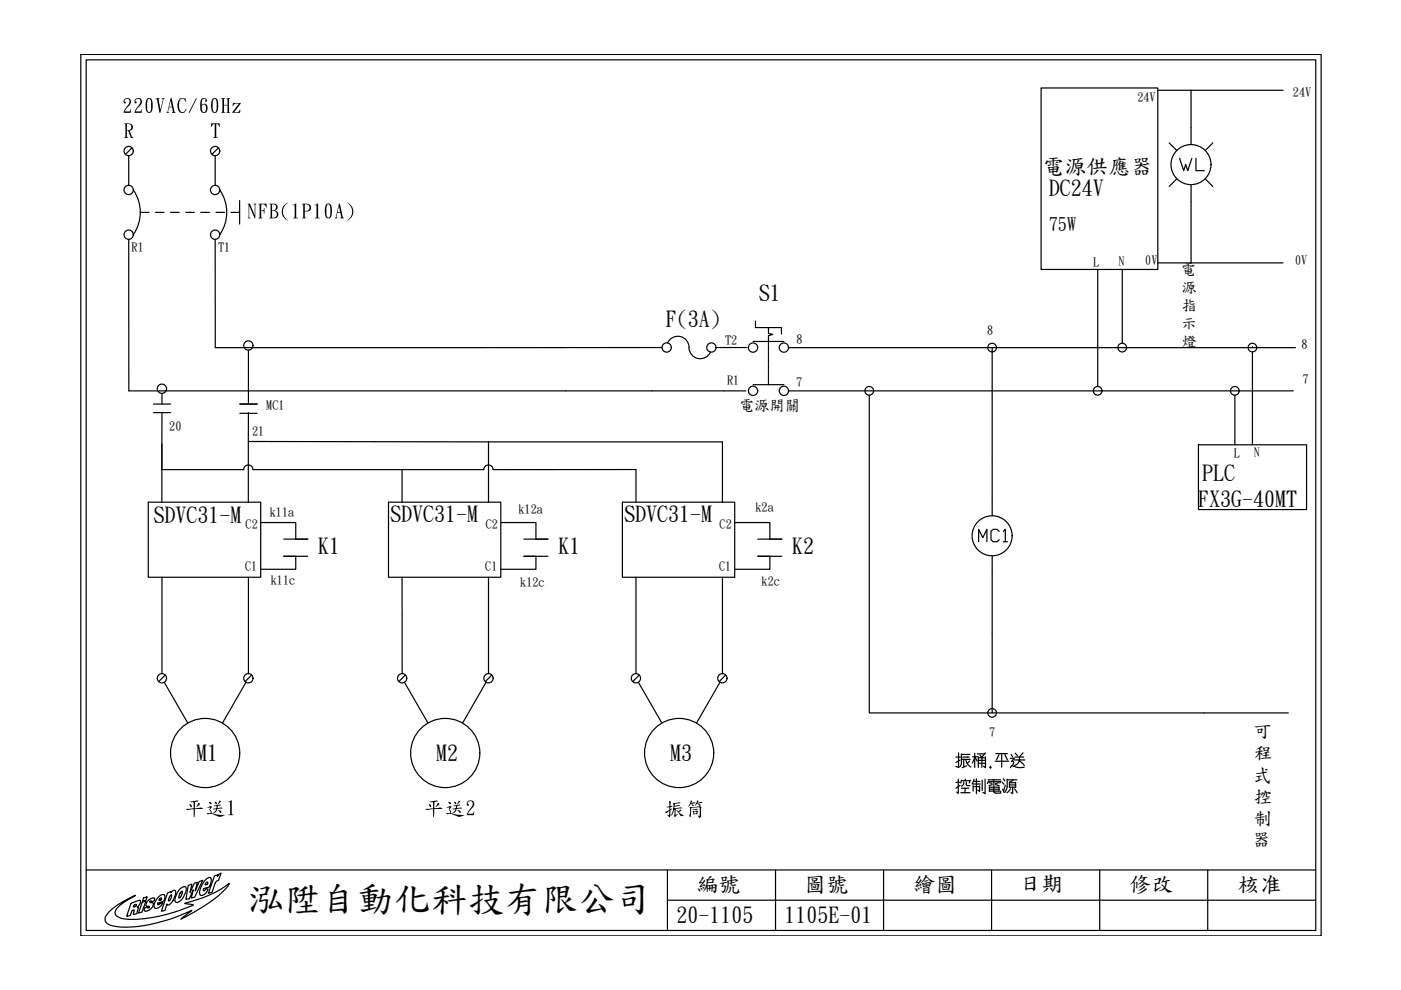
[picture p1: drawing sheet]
<svg xmlns="http://www.w3.org/2000/svg" width="297mm" height="210mm" viewBox="0 0 297 210" stroke-linecap="round" stroke-linejoin="round" font-family="sans-serif">
<path d="M17.1 11.5h263v186.9h-263zM18.3 12.7h260.7v184.6h-260.7zM18.3 184.5h260.7M141.5 184.5v12.8M141.5 190.9h137.5M164.4 184.5v12.8M187.3 184.5v12.8M210.2 184.5v12.8M233.2 184.5v12.8M256.1 184.5v12.8" fill="none" stroke="#000" stroke-width=".25"/>
<g fill="none" stroke="#000" stroke-width=".25">
<path d="M23.3 193.1l2-1.5 3.4-1.8-2.1 1.3-1.6 1.3-.6 .9v.5l.3 .4 1.2 .6 1.5 .1 3.2-.1 3.1-.5 3.4-.9 3.7-1.4 .2-.1-1.8-.4 4.5-1.4 2.6-1.2 2.3-1.6-.9 1.3-2.7 2.3-2.8 1.9-3.8 2.1 2.3-1.9-4.3 1.8-4.7 1.3-3.7 .4h-3.1l-1.7-.4-.8-.7-.1-.9zM27.8 191.5l1.7-.6 .3 .2-.1 .5-.6 .7 .2 .3-.3 1.1-.7 .2 .2-.9h-.3l-.3 .2-.2 .8-.8 .3zM28.4 191.9l.5-.1-.1 .3-.5 .2zM30.1 191.3l.9-.3-.9 2.4-.7 .2zM30.4 190.4l.8-.3-.2 .7-.8 .3zM31.4 190.9l1.2-.5 .2 .1-.1 .5a.36 .36 0 0 1-.6 .1l-.3 .2 .6 .1 .1 .2-.2 .7-.6 .6-.9 .3-.2-.2v-.5l.6-.2 .2 .2 .3-.2-.8-.3 .2-.7zM31.8 191.1h.1M33.4 191.7h.1M33.6 190.1l.7-.4h.5l.2 .2-.2 .9-.2 .3-1.1 .4-.1 .3h.2l.4-.3 .5-.1-.6 .9-.9 .3-.3-.3v-.7zM33.9 190.5l.3-.1v.3l-.5 .2zM35.5 189.3l.7-.3v.2l.4-.3 .4-.1a1.64 1.64 0 0 1-.2 1.8l-.9 1.2-.4 .1-.1-.2-.4 1.3-.8 .2zM36.1 189.9l.3-.1v.4l-.3 .6-.3 .2v-.4z"/>
<path d="M38 188.6l1-.6h.3l.2 .3-.1 .7-.7 1.5-.8 .7-.4 .2-.4-.3v-.6l.4-1zM38.4 189l.3 .1-.1 .5-.3 .6-.4 .2 .1-.8zM39.9 187.7l.8-.2-.4 1.7 .9-2 .6-.1-.4 1.8 .9-2 .7-.3-1.7 3.6-.7 .2 .4-1.7-.9 1.8-.7 .2zM43.6 186.5l.9-.5 .3 .2v.3l-.4 1.6-1.2 .3-.1 .4 .2 .1 .3-.3a.28 .28 0 0 1 .5-.1 .28 .28 0 0 1-.2 .5l-.9 .8-.6-.1-.1-.7 .3-.9zM43.7 187.2l.4-.2-.1 .4-.5 .2zM45.5 185.7l.7-.2-.1 .4 .2-.4 .6-.4-.7 1.6a.91 .91 0 0 0-.7 .9l-.5 1.6-.8 .2z"/>
</g>
<g fill="none" stroke="#000" stroke-width=".25">
<path d="M27.3 33v6.3M45.6 33v6.3M27.3 50.8h.1M45.6 50.8h.1M50.8 42.5v5M52.7 74.2v11.5M138.4 73.7h-37.4M153.8 73.7h4.6M167.2 73.7h107.4M210.4 73.7v24.1M32.5 85.7h3.7M32.5 87.5h3.7"/>
<path d="M34.3 83.4v2.3M34.3 87.5v12.1h17.4M50.8 85.7h3.7M50.8 87.6h3.7M52.6 93.6l100.6 .1M52.7 87.5l-.1 6.7M53.6 99.6h49M119.9 82.9h38.2M134.8 99.6h-30.3M167.2 82.9h107M184.3 83.8v67.4h88.8M261.8 83.8v10.5"/>
<path d="M31.4 106.5h23.9v15.9h-23.9zM55.3 110.8h7.4v3.5M60.2 114.3h5.1M60.2 117.9h5.1M62.7 117.9v2.8h-7.4M82.4 106.5h23.8v15.9h-23.8zM106.2 110.8h7.4v3.5M111.1 114.3h5.1M111.1 117.9h5.1M113.6 117.9v2.8h-7.4M132 106.5h23.8v15.9h-23.8zM155.8 110.8h7.4v3.5"/>
<path d="M160.7 114.3h5.1M160.7 117.9h5.1M163.2 117.9v2.8h-7.4M210.4 134.4v16.8M203.2 159.6v3.1l-.5-.2M203.8 159.8v1.1a1.7 1.7 0 0 1-.4 1.7M203.8 160h1.8M206.7 159.7v3M207.2 159.8h1.7M208.9 159.6l-.8 1M211.1 159.8h2.5M211.8 160l-.5 1.1"/>
<path d="M212.4 159.8v2.9M213 160l.6 1.1M214.4 160l.3 .5M215.3 159.7l.4 .5M216.9 159.6l-.8 .9a1.51 1.51 0 0 1-1 1.8M202.7 160.5h1M202.7 165.9h.9M203.2 165.2v3l-.4-.3M203.6 161.1l-.9 .6M203.6 166.5l-.9 .6M203.7 168.1h1.9M203.8 165.5h1.8"/>
<path d="M203.8 167.1h1.6M203.8 165.4l-.1 .6M203.9 161h1.8M204.1 160.5h1.4M204.3 161v1.6M204.3 165.8a.81 .81 0 0 1-.5 .9M204.6 167.1v1M204.7 165.2v.3M204.8 161.1l.2 .7 .8 .8M204.9 165.8l.1 .7 .6 .1M204.9 162.4l-.9 .4M205.6 161.3l-.5 .5"/>
<path d="M205.7 165.4l-.2 .6M206.2 160.5h1M206.3 166.2h1.5M206.3 166.6v1.1M206.3 166.8h1.4M206.4 165.7h1.4M206.5 165.2l-.4 1M206.7 160.7l-.5 1.1M206.7 160.6l.4 .7M207 165.1v3.2M207.4 160.7h1.5M207.4 160.5v2.2"/>
<path d="M207.4 161.8h1.5M207.4 161.2h1.5M207.7 166.6v1.2l-.4-.3M207.8 160.1l.4 .5v2.1M208.2 165.4v2.2M208.9 165.2v3.1l-.5-.3M208.9 160.5v2.3l-.4-.4M209.5 165.3h2.6M209.6 165.7h2.6M209.6 165.6l-.3 .5M209.8 166.9h2M209.8 167.7h2"/>
<path d="M209.8 167.3h2M209.8 166.8v1M209.8 166l.5 .1M209.8 162.7l.2-.2 .1 .2-.1 .2zM210.4 166.4l-.7 .2M210.7 165.3v2.6M211 161.4h2.9M211.1 166.4l.7 .2M211.7 166l-.6 .1M211.8 166.8v1M212.2 167.7v.5h-1.1l-.4-.4M212.2 165.6l-.2 .4"/>
<path d="M212.5 165.9l.4 .4M212.6 167.3l.2 .7M212.7 165.1l.3 .5M213.1 166.5l-.3 1.2M213.5 165.2v1.9l-.5 .9M213.5 165.3h2.1M214 166.4h1.3M214 166.9h1.3M214 165.8v1.2M214.2 160.8h.8M214.2 167.2l-.7 .9M214.5 161.4h.3a1.3 1.3 0 0 1-.6 1.4"/>
<path d="M214.6 162.3a3.3 3.3 0 0 0 2.6 .3M214.7 166.9v1.4l-.3-.3M214.8 165.5l-.8 .4M215 161.1h2.2M215 160.6l-.6 .9M215.1 167.3l.6 .8M215.3 160.5h1.7M215.3 165.9l-1.3 .1M215.3 166v1M216.1 161.3l1.1 1"/>
<circle cx="265.5" cy="73.7" r=".92"/>
<circle cx="261.8" cy="82.9" r=".92"/>
</g>
<!-- layer: 0 -->
<g fill="none" stroke="#000" stroke-width=".25">
<path d="M220.7 18.7h24.8v38.4h-24.8zM245.5 19.1h26.5M252.5 19.1v11.6M28 31.4l-1.4 1.3M46.3 31.4l-1.4 1.3M247.9 30.3l1.6 1.6M249.5 37.9l-1.6 1.6M252.5 39.2v16.5M255.5 37.9l1.6 1.6M257.1 30.3l-1.6 1.6M27.3 50.8v32.1h92.6M28.3 40.3a8.3 8.3 0 0 1 0 9.5"/>
<path d="M29.8 45h1.8M33 45h1.8M36.2 45h1.8M39.4 45h1.8M42.6 45h1.8M45.6 50.8v22.9h55.4M45.8 45h1.8M46.6 40.3a8.3 8.3 0 0 1 0 9.5M49 45h1.8M232.7 57.1v24.8M237.9 57.1v15.7M245.5 55.7h26.5"/>
<path d="M138.4 73.7h2M141.5 72.7a2.44 2.44 0 0 1 3-1.3 2.44 2.44 0 0 1 1.6 2.8 2.38 2.38 0 0 0 2.1 1.8 2.38 2.38 0 0 0 2.4-1.4M151.8 73.7h2M160.2 68.1v1.4h5.5v1.3M162.9 70.7l1 .2-1 .3M265.5 73.7h.1M265.5 74.6v19.7M34.3 94.2v12.3M51.7 99.6a.98 .98 0 0 1 .9-1 .98 .98 0 0 1 1 1M52.6 94.2v12.3M85.2 99.6v6.9M102.6 99.6a.98 .98 0 0 1 1-1 .98 .98 0 0 1 .9 1"/>
<path d="M103.6 93.7v12.8M134.8 99.6v6.9M153.2 93.7v12.8M210.4 97.8v11.6M254.1 94.3h22.9v13.7h-22.9zM210.4 117.8v16.6M34.3 122.4v20.4M52.7 122.4v20.4M85.2 122.4l.1 20.4M103.6 122.4v20.4M134.8 122.4v20.4M153.2 122.4v20.4"/>
<path d="M34.8 144.7l5 8.6M35 143.1l-1.4 1.4M52.2 144.6l-5 8.7M53.4 143.1l-1.4 1.4M85.8 144.7l4.9 8.6M85.9 143.1l-1.3 1.4M103.1 144.6l-5 8.7M104.3 143.1l-1.4 1.4M135.3 144.7l5 8.6M135.5 143.1l-1.3 1.4M152.7 144.6l-5 8.7M153.9 143.1l-1.4 1.4"/>
<circle cx="27.3" cy="32" r=".98"/>
<circle cx="45.6" cy="32" r=".98"/>
<circle cx="252.5" cy="34.9" r="4.2"/>
<circle cx="27.3" cy="40.3" r=".98"/>
<circle cx="27.3" cy="49.8" r=".98"/>
<circle cx="45.6" cy="49.8" r=".98"/>
<circle cx="45.6" cy="40.3" r=".98"/>
<circle cx="52.7" cy="73.3" r=".98"/>
<circle cx="141.3" cy="73.7" r=".98"/>
<circle cx="150.8" cy="73.7" r=".98"/>
<circle cx="210.4" cy="73.7" r=".92"/>
<circle cx="237.9" cy="73.7" r=".92"/>
<circle cx="34.3" cy="82.4" r=".98"/>
<circle cx="184.3" cy="82.9" r=".92"/>
<circle cx="232.7" cy="82.9" r=".92"/>
<circle cx="210.4" cy="113.6" r="4.2"/>
<circle cx="34.3" cy="143.8" r=".98"/>
<circle cx="43.5" cy="159.7" r="7.3"/>
<circle cx="52.7" cy="143.8" r=".98"/>
<circle cx="85.3" cy="143.8" r=".98"/>
<circle cx="94.4" cy="159.7" r="7.3"/>
<circle cx="103.6" cy="143.8" r=".98"/>
<circle cx="134.8" cy="143.8" r=".98"/>
<circle cx="144" cy="159.7" r="7.3"/>
<circle cx="153.2" cy="143.8" r=".98"/>
<circle cx="210.4" cy="151.1" r=".92"/>
</g>
<path d="M49.4 21.8h1.6l-1.4 2 .9-.1 .3-.5h.2l-.1 .7h-1.6l1.4-1.9h-.9l-.5 .5zM73.6 43l1 .8 .3 1-.3 1.2-1 .8 .8-.9 .3-.8-.2-1.2z" fill="#000"/>
<!-- layer: 7 -->
<g fill="none" stroke="#000" stroke-width=".25">
<path d="M159.7 72.4h6.5M162.9 69.5v1.2M162.9 71.2v1.2M162.9 72.5v.1M162.9 72.7v.1M162.9 72.9v.1M162.9 73.1v.1M162.9 73.3h.1M162.9 73.5h.1M162.9 73.6v.1M162.9 73.8v.1M162.9 74v.1"/>
<path d="M162.9 74.2v.1M162.9 74.4v.1M162.9 74.6h.1M162.9 74.7v.1M162.9 74.9v.1M162.9 75.1v.1M162.9 75.3v.1M162.9 75.5v.1M162.9 75.7h.1M162.9 75.8v.1M162.9 76v.1M162.9 76.2v.1"/>
<path d="M162.9 76.4v.1M162.9 76.6v.1M162.9 76.8h.1M162.9 76.9v.1M162.9 77.1v.1M162.9 77.3v.1M162.9 77.5v.1M162.9 77.7v.1M162.9 77.9h.1M162.9 78v.1M162.9 78.2v.1M162.9 78.4v.1"/>
<path d="M162.9 78.6v.1M162.9 78.8v.1M162.9 79h.1M162.9 79.1v.1M162.9 79.3v.1M162.9 79.5v.1M162.9 79.7v.1M162.9 79.9v.1M159.7 81.6h6.5M162.9 80.1h.1M162.9 80.2v.1M162.9 80.4v.1"/>
<path d="M162.9 80.6v.1M162.9 80.8v.1M162.9 81v.1M162.9 81.1v.1M162.9 81.3v.1M162.9 81.5v.1"/>
<circle cx="159.7" cy="73.7" r=".98"/>
<circle cx="166.2" cy="73.7" r=".98"/>
<circle cx="159.7" cy="82.9" r=".98"/>
<circle cx="166.2" cy="82.9" r=".98"/>
</g>
<g font-size="7.8">
<text x="52.5" y="192.9">泓陞自動</text>
<text x="83.6" y="192.9">化科技有限公司</text>
</g>
<g font-size="5.7">
<text x="249.1" y="37.4">WL</text>
<text x="206.7" y="116.1">MC1</text>
</g>
<g font-size="4.7">
<text x="221" y="36.6">電源供應器</text>
<text x="222.3" y="41.4">DC24V</text>
<text x="160.9" y="63.6">S1</text>
<text x="141.2" y="69.1">F(3A)</text>
<text x="254.9" y="101.7">PLC</text>
<text x="254" y="107.2">FX3G-40MT</text>
<text x="32.6" y="110.6">SDVC31-M</text>
<text x="82.7" y="110.5">SDVC31-M</text>
<text x="132.3" y="110.5">SDVC31-M</text>
<text x="67.5" y="117.3">K1</text>
<text x="118.4" y="117.3">K1</text>
<text x="168" y="117.3">K2</text>
<text x="41.6" y="161.1">M1</text>
<text x="92.5" y="161.1">M2</text>
<text x="142.1" y="161.1">M3</text>
<text x="147.7" y="189">編號</text>
<text x="170.6" y="189">圖</text>
<text x="175.3" y="189">號</text>
<text x="193.7" y="189">繪圖</text>
<text x="216.2" y="188.7">日期</text>
<text x="239.5" y="189">修改</text>
<text x="262.4" y="189">核准</text>
<text x="143.5" y="195.5">20-1105</text>
<text x="166.4" y="195.5">1105E-01</text>
</g>
<g font-size="4.2">
<text x="25.9" y="23.8">220VAC/60Hz</text>
<text x="26.3" y="29.1">R</text>
<text x="44.6" y="29.1">T</text>
<text x="52.4" y="46.1">NFB(1P10A)</text>
<text x="39.1" y="172.7">平送1</text>
<text x="89.9" y="172.7">平送2</text>
<text x="140.9" y="172.8">振筒</text>
</g>
<g font-size="3.9">
<text x="222.4" y="48.8">75W</text>
<text x="265.8" y="156.2">可</text>
<text x="265.9" y="160.8">程</text>
<text x="265.7" y="165.5">式</text>
<text x="266" y="170.1">控</text>
<text x="265.5" y="179.2">器</text>
<text x="265.9" y="174.7">制</text>
</g>
<g font-size="3.2">
<text x="250.3" y="58">電</text>
<text x="250.5" y="61.9">源</text>
<text x="250.7" y="65.7">指</text>
<text x="250.5" y="69.5">示</text>
<text x="250.6" y="73.3">燈</text>
<text x="156.7" y="87">電源開</text>
<text x="166.4" y="87">關</text>
</g>
<g font-size="2.6">
<text x="241.2" y="21.3">24V</text>
<text x="274.1" y="20.4">24V</text>
<text x="27.9" y="53.2">R1</text>
<text x="46.2" y="53.2">T1</text>
<text x="231.8" y="56.3">L</text>
<text x="237.2" y="56.2">N</text>
<text x="242.8" y="56">0V</text>
<text x="274.6" y="56">0V</text>
<text x="209.3" y="70.8">8</text>
<text x="153.7" y="72.9">T2</text>
<text x="168.9" y="72.8">8</text>
<text x="276" y="73.7">8</text>
<text x="154.2" y="81.5">R1</text>
<text x="168.8" y="81.9">7</text>
<text x="276.2" y="81.2">7</text>
<text x="56.5" y="86.8">MC1</text>
<text x="35.9" y="91.2">20</text>
<text x="53.5" y="92.1">21</text>
<text x="261.6" y="96.8">L</text>
<text x="265.9" y="96.7">N</text>
<text x="52.1" y="112">C2</text>
<text x="57.2" y="109.4">k11a</text>
<text x="103" y="112">C2</text>
<text x="109.9" y="108.7">k12a</text>
<text x="152.6" y="112">C2</text>
<text x="160.2" y="108.4">k2a</text>
<text x="52" y="120.8">C1</text>
<text x="57.4" y="123.9">k11c</text>
<text x="102.9" y="120.8">C1</text>
<text x="110.3" y="124.2">k12c</text>
<text x="152.5" y="120.8">C1</text>
<text x="161.5" y="124.1">k2c</text>
<text x="209.7" y="156.1">7</text>
</g>
</svg>
